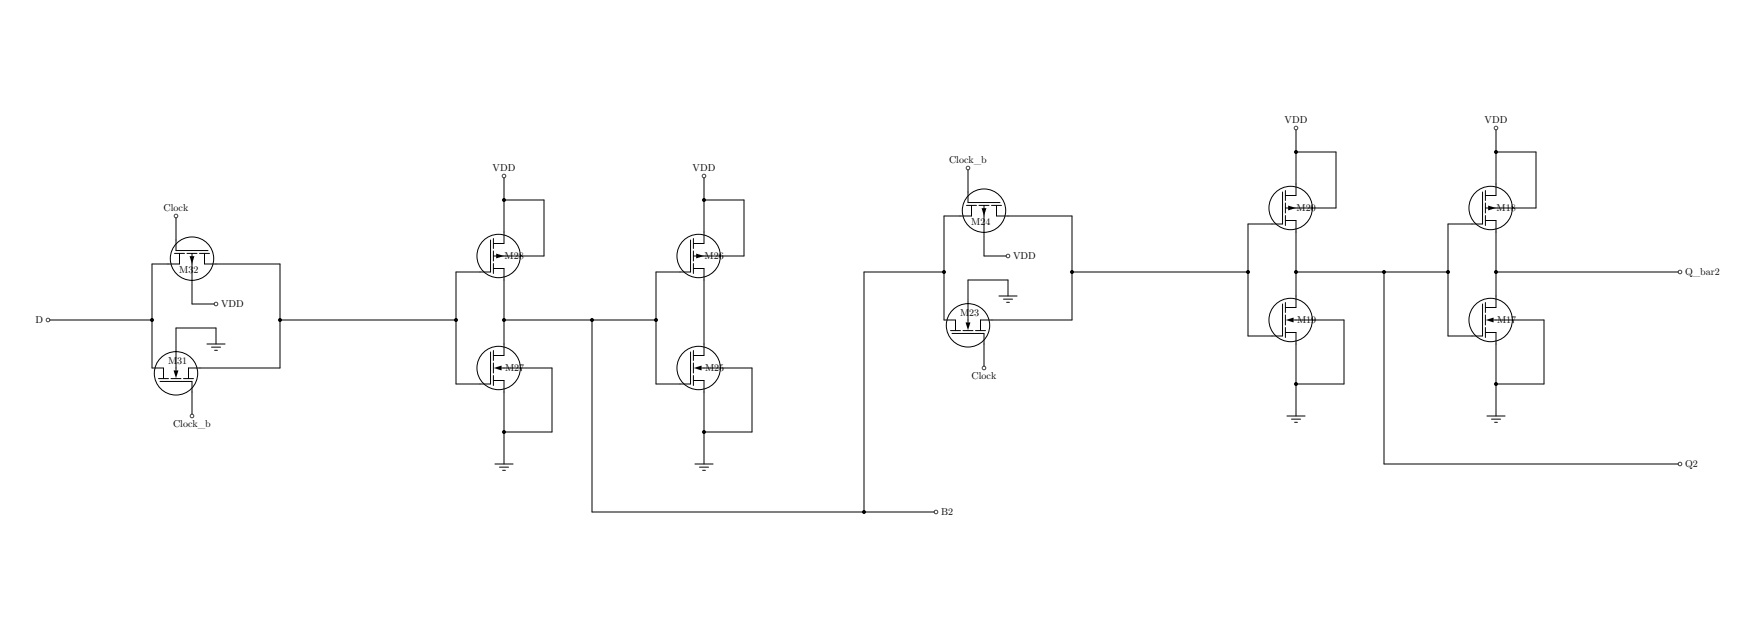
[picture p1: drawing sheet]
<svg xmlns="http://www.w3.org/2000/svg" width="1242mm" height="440mm" viewBox="0 0 1242 440" stroke-linecap="round" stroke-linejoin="round" font-family="sans-serif">
<g fill="none" stroke="#000" stroke-width=".71">
<path d="M914 90v40M1056 90v40M683 119v16M914 107h29v40h-29M1056 107h28v40h-28M356 124v40M497 124v40M124 152v17M356 141h28v40h-28M497 141h28v40h-28M677 152h-11v74M694 152v29h17"/>
<path d="M711 152h45v74h-56M897 158h-16v79h16M1039 158h-17v79h17M914 164v45M1056 164v45M119 186h-12v74M135 186v28h17M152 186h46v74h-57M339 192h-17v79h17M356 198v45M480 192h-17v79h17M497 198v45"/>
<path d="M666 192h-56v169M756 192h125M914 192h108M976 192v135h209M1056 192h129M711 209v-11h-28v28M34 226h73M198 226h124M356 226h107M418 226v135h242M914 226h34v45h-34M1056 226h33v45h-33"/>
<path d="M152 243v-12h-28v29M356 260h33v45h-33M497 260h34v45h-34M694 243v17M914 243v51M1056 243v51M135 277v17M356 277v50M497 277v50M1049 294h13M1052 296h7M1055 298h1"/>
</g>
<g fill="#000">
<circle cx="914" cy="107" r="1.4"/>
<circle cx="1056" cy="107" r="1.4"/>
<circle cx="356" cy="141" r="1.4"/>
<circle cx="497" cy="141" r="1.4"/>
<circle cx="666" cy="192" r="1.4"/>
<circle cx="756" cy="192" r="1.4"/>
<circle cx="881" cy="192" r="1.4"/>
<circle cx="914" cy="192" r="1.4"/>
<circle cx="976" cy="192" r="1.4"/>
<circle cx="1022" cy="192" r="1.4"/>
<circle cx="1056" cy="192" r="1.4"/>
<circle cx="107" cy="226" r="1.4"/>
<circle cx="198" cy="226" r="1.4"/>
<circle cx="322" cy="226" r="1.4"/>
<circle cx="356" cy="226" r="1.4"/>
<circle cx="418" cy="226" r="1.4"/>
<circle cx="463" cy="226" r="1.4"/>
<circle cx="914" cy="271" r="1.4"/>
<circle cx="1056" cy="271" r="1.4"/>
<circle cx="356" cy="305" r="1.4"/>
<circle cx="497" cy="305" r="1.4"/>
<circle cx="610" cy="361" r="1.4"/>
</g>
<circle cx="1056" cy="90" r="1.3" fill="#fff"/>
<path d="M1054 90a1.5 1.5 0 0 1 3 0 1.5 1.5 0 0 1-3 0zM1054 90a1.6 1.6 0 0 0 3 0 1.6 1.6 0 0 0-3 0z" fill-rule="evenodd" fill="#000"/>
<circle cx="1185" cy="192" r="1.3" fill="#fff"/>
<path d="M1184 192a1.1 1.1 0 0 1 2 0 1.1 1.1 0 0 1-2 0zM1184 192a1.6 1.6 0 0 0 3 0 1.6 1.6 0 0 0-3 0z" fill-rule="evenodd" fill="#000"/>
<path d="M908 294h13M911 296h7M913 298h2" fill="none" stroke="#000" stroke-width=".71"/>
<circle cx="914" cy="90" r="1.3" fill="#fff"/>
<path d="M913 90a1.1 1.1 0 0 1 2 0 1.1 1.1 0 0 1-2 0zM913 90a1.6 1.6 0 0 0 3 0 1.6 1.6 0 0 0-3 0z" fill-rule="evenodd" fill="#000"/>
<circle cx="1185" cy="327" r="1.3" fill="#fff"/>
<path d="M1184 327a1.1 1.1 0 0 1 2 0 1.1 1.1 0 0 1-2 0zM1184 327a1.6 1.6 0 0 0 3 0 1.6 1.6 0 0 0-3 0z" fill-rule="evenodd" fill="#000"/>
<circle cx="711" cy="181" r="1.3" fill="#fff"/>
<path d="M710 181a1.1 1.1 0 0 1 2 0 1.1 1.1 0 0 1-2 0zM710 181a1.6 1.6 0 0 0 3 0 1.6 1.6 0 0 0-3 0z" fill-rule="evenodd" fill="#000"/>
<path d="M705 209h13M708 211h6M710 213h2" fill="none" stroke="#000" stroke-width=".71"/>
<circle cx="683" cy="119" r="1.3" fill="#fff"/>
<path d="M682 119a1.1 1.1 0 0 1 2 0 1.1 1.1 0 0 1-2 0zM681 119a2 2 0 0 0 4 0 2 2 0 0 0-4 0z" fill-rule="evenodd" fill="#000"/>
<circle cx="694" cy="260" r="1.3" fill="#fff"/>
<path d="M693 260a1.1 1.1 0 0 1 2 0 1.1 1.1 0 0 1-2 0zM693 260a1.6 1.6 0 0 0 3 0 1.6 1.6 0 0 0-3 0z" fill-rule="evenodd" fill="#000"/>
<path d="M490 327h13M494 330h6M496 332h2" fill="none" stroke="#000" stroke-width=".71"/>
<circle cx="497" cy="124" r="1.3" fill="#fff"/>
<path d="M496 124a1.1 1.1 0 0 1 2 0 1.1 1.1 0 0 1-2 0zM495 124a1.6 1.6 0 0 0 3 0 1.6 1.6 0 0 0-3 0z" fill-rule="evenodd" fill="#000"/>
<path d="M349 327h13M352 330h7M355 332h2" fill="none" stroke="#000" stroke-width=".71"/>
<circle cx="356" cy="124" r="1.3" fill="#fff"/>
<path d="M355 124a1.1 1.1 0 0 1 2 0 1.1 1.1 0 0 1-2 0zM354 124a1.6 1.6 0 0 0 3 0 1.6 1.6 0 0 0-3 0z" fill-rule="evenodd" fill="#000"/>
<circle cx="152" cy="214" r="1.3" fill="#fff"/>
<path d="M151 215a1.1 1.1 0 0 1 2 0 1.1 1.1 0 0 1-2 0zM151 214a1.6 1.6 0 0 0 3 0 1.6 1.6 0 0 0-3 0z" fill-rule="evenodd" fill="#000"/>
<path d="M146 243h13M149 245h7M151 247h2" fill="none" stroke="#000" stroke-width=".71"/>
<circle cx="124" cy="152" r="1.3" fill="#fff"/>
<path d="M123 152a1.1 1.1 0 0 1 2 0 1.1 1.1 0 0 1-2 0zM123 152a1.6 1.6 0 0 0 3 0 1.6 1.6 0 0 0-3 0z" fill-rule="evenodd" fill="#000"/>
<circle cx="135" cy="294" r="1.3" fill="#fff"/>
<path d="M134 294a1.5 1.5 0 0 1 3 0 1.5 1.5 0 0 1-3 0zM134 294a1.6 1.6 0 0 0 3 0 1.6 1.6 0 0 0-3 0z" fill-rule="evenodd" fill="#000"/>
<circle cx="660" cy="361" r="1.3" fill="#fff"/>
<path d="M659 361a1.1 1.1 0 0 1 2 0 1.1 1.1 0 0 1-2 0zM659 361a1.6 1.6 0 0 0 3 0 1.6 1.6 0 0 0-3 0z" fill-rule="evenodd" fill="#000"/>
<circle cx="34" cy="226" r="1.3" fill="#fff"/>
<g fill="#000">
<path d="M693 147h3l-2 5z" fill-rule="evenodd"/>
<path d="M909 145l5 2-5 1z" fill-rule="evenodd"/>
<path d="M1050 145l6 2-6 1z" fill-rule="evenodd"/>
<path d="M350 179l6 2-6 1z" fill-rule="evenodd"/>
<path d="M491 179l6 2-6 1z" fill-rule="evenodd"/>
<path d="M134 181h3l-2 5z" fill-rule="evenodd"/>
<path d="M33 226a1.1 1.1 0 0 1 2 0 1.1 1.1 0 0 1-2 0zM32 226a1.6 1.6 0 0 0 3 0 1.6 1.6 0 0 0-3 0z" fill-rule="evenodd"/>
<path d="M681 228h4l-2 5z" fill-rule="evenodd"/>
<path d="M907 226l6-2v3z" fill-rule="evenodd"/>
<path d="M1048 226l6-2v3z" fill-rule="evenodd"/>
<path d="M348 260l6-2v3z" fill-rule="evenodd"/>
<path d="M489 260l6-2v3z" fill-rule="evenodd"/>
<path d="M123 261h3l-2 6z" fill-rule="evenodd"/>
</g>
<g fill="none" stroke="#000" stroke-width=".71">
<path d="M683 135v8M905 135v23M907 134v7M914 130v8h-7M1046 135v23h-7M1048 134v7M1048 138h7M1056 130v8M682 145h7M683 143h23M685 145v7h-8M691 145h7"/>
<path d="M694 145v7M700 145h7M703 145v7M703 152h8M897 158h8M907 143v7M907 152v7M907 156h7v8M907 147h7M1048 143v7M1048 152v7M1048 156h7"/>
<path d="M1048 147h7M1056 156v8M123 179h7M124 169v8h23M127 179v7h-8M132 179h7M135 179v7M141 179h7M144 179v7M346 169v23M348 168v7M348 177v7"/>
<path d="M356 164v8h-8M487 169v23M489 168v7M489 177v7M489 172h8M497 164v8M144 186h8M339 192h7M348 186v7M348 189h8v9M348 181h8M480 192h7"/>
<path d="M489 186v7M489 189h8M489 181h8M497 189v9M905 214v23M907 213v7M914 209v8h-7M1046 214v23h-7M1048 213v7M1048 217h7M1056 209v8M666 226h8v7"/>
<path d="M671 233h7M672 235h22M679 233h8M683 226v2M688 233h7M694 235v8M700 226h-8v7M897 237h8M907 222v7M907 231v7M907 235h7v8M913 226h1"/>
<path d="M1048 222v7M1048 231v7M1048 235h8v8M1054 226h1M107 260h8v7M124 260v1M141 260h-8v7M346 248v23M348 247v7M348 256v7M354 260h2M356 243v8h-8"/>
<path d="M487 248v23M489 247v7M489 256v7M489 251h8M495 260h2M497 243v8M112 267h7M113 269h22v8M121 267h7M129 267h8M339 271h7M348 265v7"/>
<path d="M348 268h8v9M480 271h7M489 265v7M489 268h8v9"/>
<circle cx="694" cy="149" r="15"/>
<circle cx="911" cy="147" r="15"/>
<circle cx="1052" cy="147" r="15"/>
<circle cx="135" cy="182" r="15"/>
<circle cx="352" cy="181" r="15"/>
<circle cx="493" cy="181" r="15"/>
<circle cx="683" cy="230" r="15"/>
<circle cx="911" cy="226" r="15"/>
<circle cx="1052" cy="226" r="15"/>
<circle cx="352" cy="260" r="15"/>
<circle cx="493" cy="260" r="15"/>
<circle cx="124" cy="263" r="15"/>
</g>
<g font-size="7.1">
<text x="906" y="87">VDD</text>
<text x="1047" y="87">VDD</text>
<text x="670" y="115">Clock_b</text>
<text x="348" y="121">VDD</text>
<text x="489" y="121">VDD</text>
<text x="115" y="149">Clock</text>
<text x="915" y="149">M20</text>
<text x="1056" y="149">M18</text>
<text x="685" y="158">M24</text>
<text x="356" y="183">M28</text>
<text x="497" y="183">M26</text>
<text x="715" y="182">VDD</text>
<text x="127" y="192">M32</text>
<text x="1189" y="194">Q_bar2</text>
<text x="156" y="216">VDD</text>
<text x="25" y="228">D</text>
<text x="677" y="223">M23</text>
<text x="915" y="228">M19</text>
<text x="1056" y="228">M17</text>
<text x="119" y="257">M31</text>
<text x="356" y="262">M27</text>
<text x="497" y="262">M25</text>
<text x="686" y="267">Clock</text>
<text x="122" y="301">Clock_b</text>
<text x="1189" y="329">Q2</text>
<text x="664" y="363">B2</text>
</g>
</svg>
